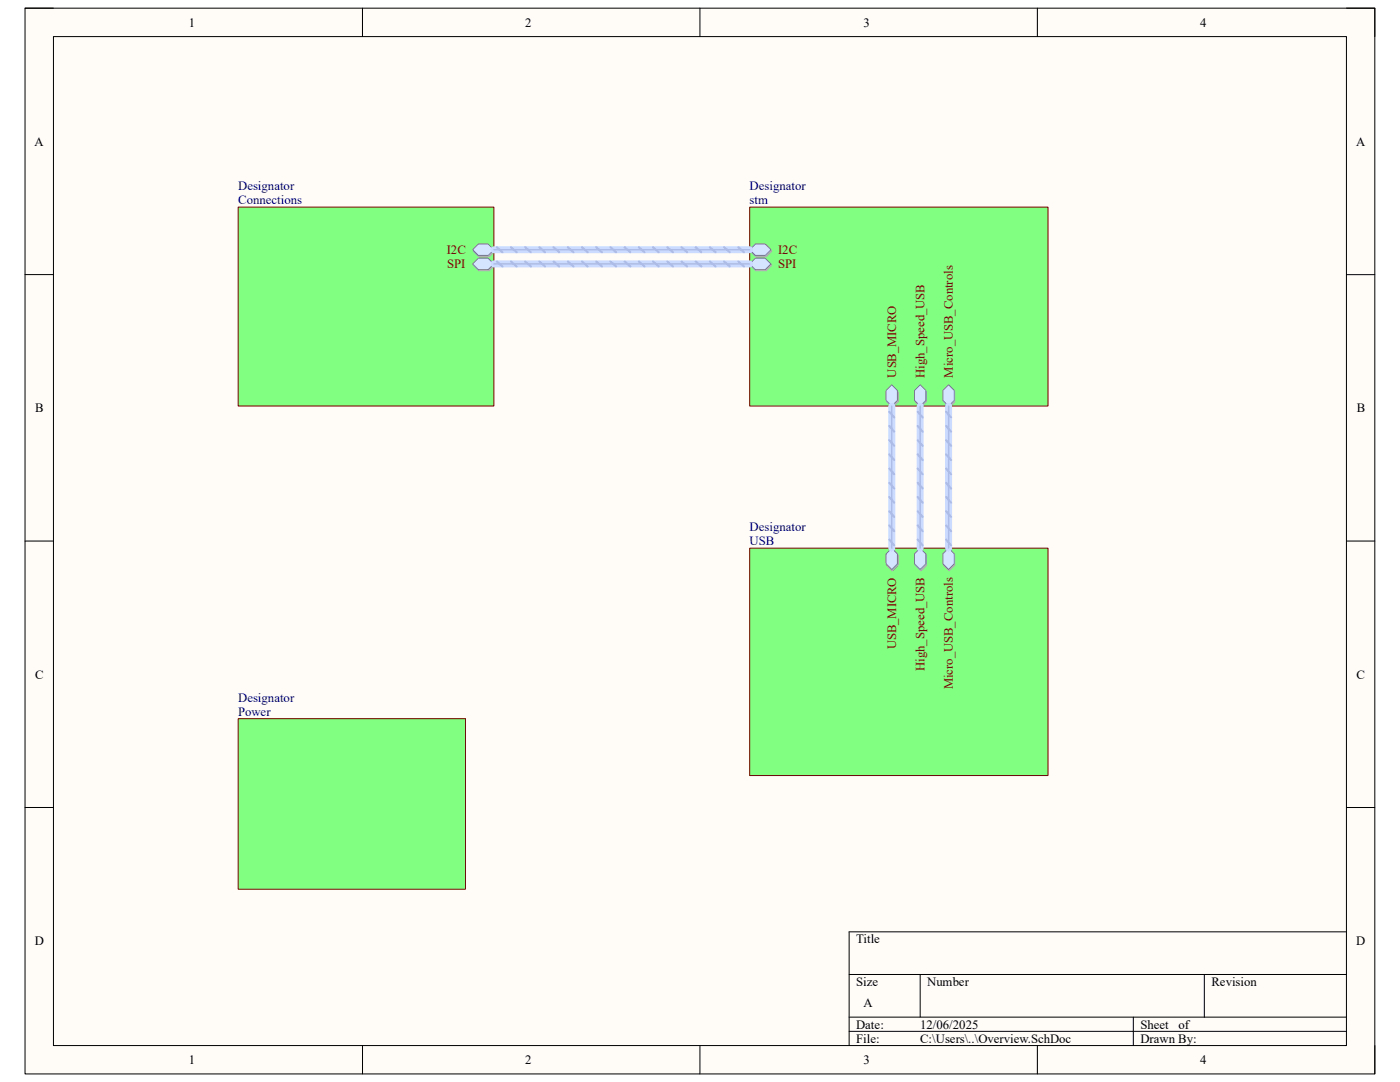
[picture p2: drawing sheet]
<svg xmlns="http://www.w3.org/2000/svg" width="279mm" height="216mm" viewBox="0 0 279 216" stroke-linecap="round" stroke-linejoin="round" font-family="sans-serif">
<path d="M5 1.6h269.4v212.7h-269.4z" fill-rule="evenodd" fill="#fffcf8"/>
<path d="M5 1.6h269.4v212.7h-269.4z" fill="none" stroke="#000" stroke-width=".2"/>
<path d="M10.7 7.3h258v201.3h-258z" fill-rule="evenodd" fill="#fffcf8"/>
<g fill="none" stroke="#000" stroke-width=".2">
<path d="M5 1.6h5.7M10.7 7.3h258v201.3h-258zM72.3 1.6v5.7M139.7 1.6v5.7M207 1.6v5.7M268.7 1.6h5.7v5.7M5 54.8h5.7M268.7 54.8h5.7M5 108h5.7M268.7 108h5.7M5 161.1h5.7M268.7 161.1h5.7"/>
<path d="M169.5 194.4h99.2M183.6 194.4v8.6M240.3 194.4v8.6M268.7 185.9h-99.2v22.7M72.3 208.6v5.7M139.7 208.6v5.7M169.5 203h99.2M169.5 205.8h99.2M207 208.6v5.7M226.2 203v5.6M274.4 208.6v5.7"/>
</g>
<path d="M47.5 41.3h51.1v39.7h-51.1z" fill-rule="evenodd" fill="#80ff80"/>
<path d="M47.5 41.3h51.1v39.7h-51.1z" fill="none" stroke="#800000" stroke-width=".2"/>
<path d="M94.5 50.1l1.1-1.1h2l1.1 1.1-1.1 1.1h-2z" fill-rule="evenodd" fill="#bac0ca"/>
<path d="M94.5 50.1l1.1-1.1h2l1.1 1.1-1.1 1.1h-2z" fill="none" stroke="#a6acb6" stroke-width=".2"/>
<path d="M94.3 49.8l1.2-1.1h1.9l1.2 1.1-1.2 1.2h-1.9z" fill-rule="evenodd" fill="#d5e4ff"/>
<path d="M94.3 49.8l1.2-1.1h1.9l1.2 1.1-1.2 1.2h-1.9z" fill="none" stroke="#71809b" stroke-width=".2"/>
<path d="M94.5 52.9l1.1-1.1h2l1.1 1.1-1.1 1.2h-2z" fill-rule="evenodd" fill="#bac0ca"/>
<path d="M94.5 52.9l1.1-1.1h2l1.1 1.1-1.1 1.2h-2z" fill="none" stroke="#a6acb6" stroke-width=".2"/>
<path d="M95.5 51.5h1.9l1.2 1.2-1.2 1.1h-1.9l-1.2-1.1z" fill-rule="evenodd" fill="#d5e4ff"/>
<path d="M95.5 51.5h1.9l1.2 1.2-1.2 1.1h-1.9l-1.2-1.1z" fill="none" stroke="#71809b" stroke-width=".2"/>
<path d="M149.6 41.3h59.6v39.7h-59.6z" fill-rule="evenodd" fill="#80ff80"/>
<path d="M149.6 41.3h59.6v39.7h-59.6z" fill="none" stroke="#800000" stroke-width=".2"/>
<path d="M149.8 50.1l1.1-1.1h2l1.1 1.1-1.1 1.1h-2z" fill-rule="evenodd" fill="#bac0ca"/>
<path d="M149.8 50.1l1.1-1.1h2l1.1 1.1-1.1 1.1h-2z" fill="none" stroke="#a6acb6" stroke-width=".2"/>
<path d="M150.7 48.7h2l1.2 1.1-1.2 1.2h-2l-1.1-1.2z" fill-rule="evenodd" fill="#d5e4ff"/>
<path d="M150.7 48.7h2l1.2 1.1-1.2 1.2h-2l-1.1-1.2z" fill="none" stroke="#71809b" stroke-width=".2"/>
<path d="M149.8 52.9l1.1-1.1h2l1.1 1.1-1.1 1.2h-2z" fill-rule="evenodd" fill="#bac0ca"/>
<path d="M149.8 52.9l1.1-1.1h2l1.1 1.1-1.1 1.2h-2z" fill="none" stroke="#a6acb6" stroke-width=".2"/>
<path d="M150.7 51.5h2l1.2 1.2-1.2 1.1h-2l-1.1-1.1z" fill-rule="evenodd" fill="#d5e4ff"/>
<path d="M150.7 51.5h2l1.2 1.2-1.2 1.1h-2l-1.1-1.1z" fill="none" stroke="#71809b" stroke-width=".2"/>
<path d="M178.1 77.1l1.1 1.1v2l-1.1 1.1-1.1-1.1v-2z" fill-rule="evenodd" fill="#bac0ca"/>
<path d="M178.1 77.1l1.1 1.1v2l-1.1 1.1-1.1-1.1v-2z" fill="none" stroke="#a6acb6" stroke-width=".2"/>
<path d="M176.8 77.9l1.2-1.1 1.1 1.1v2l-1.1 1.1-1.2-1.1z" fill-rule="evenodd" fill="#d5e4ff"/>
<path d="M176.8 77.9l1.2-1.1 1.1 1.1v2l-1.1 1.1-1.2-1.1z" fill="none" stroke="#71809b" stroke-width=".2"/>
<path d="M183.8 77.1l1.1 1.1v2l-1.1 1.1-1.2-1.1v-2z" fill-rule="evenodd" fill="#bac0ca"/>
<path d="M183.8 77.1l1.1 1.1v2l-1.1 1.1-1.2-1.1v-2z" fill="none" stroke="#a6acb6" stroke-width=".2"/>
<path d="M182.5 77.9l1.1-1.1 1.2 1.1v2l-1.2 1.1-1.1-1.1z" fill-rule="evenodd" fill="#d5e4ff"/>
<path d="M182.5 77.9l1.1-1.1 1.2 1.1v2l-1.2 1.1-1.1-1.1z" fill="none" stroke="#71809b" stroke-width=".2"/>
<path d="M189.5 77.1l1.1 1.1v2l-1.1 1.1-1.2-1.1v-2z" fill-rule="evenodd" fill="#bac0ca"/>
<path d="M189.5 77.1l1.1 1.1v2l-1.1 1.1-1.2-1.1v-2z" fill="none" stroke="#a6acb6" stroke-width=".2"/>
<path d="M188.2 77.9l1.1-1.1 1.1 1.1v2l-1.1 1.1-1.1-1.1z" fill-rule="evenodd" fill="#d5e4ff"/>
<path d="M188.2 77.9l1.1-1.1 1.1 1.1v2l-1.1 1.1-1.1-1.1z" fill="none" stroke="#71809b" stroke-width=".2"/>
<path d="M149.6 109.4h59.6v45.3h-59.6z" fill-rule="evenodd" fill="#80ff80"/>
<path d="M149.6 109.4h59.6v45.3h-59.6z" fill="none" stroke="#800000" stroke-width=".2"/>
<path d="M178.1 109.7l1.1 1.1v2l-1.1 1.1-1.1-1.1v-2z" fill-rule="evenodd" fill="#bac0ca"/>
<path d="M178.1 109.7l1.1 1.1v2l-1.1 1.1-1.1-1.1v-2z" fill="none" stroke="#a6acb6" stroke-width=".2"/>
<path d="M176.8 110.5l1.2-1.1 1.1 1.1v2l-1.1 1.1-1.2-1.1z" fill-rule="evenodd" fill="#d5e4ff"/>
<path d="M176.8 110.5l1.2-1.1 1.1 1.1v2l-1.1 1.1-1.2-1.1z" fill="none" stroke="#71809b" stroke-width=".2"/>
<path d="M183.8 109.7l1.1 1.1v2l-1.1 1.1-1.2-1.1v-2z" fill-rule="evenodd" fill="#bac0ca"/>
<path d="M183.8 109.7l1.1 1.1v2l-1.1 1.1-1.2-1.1v-2z" fill="none" stroke="#a6acb6" stroke-width=".2"/>
<path d="M182.5 110.5l1.1-1.1 1.2 1.1v2l-1.2 1.1-1.1-1.1z" fill-rule="evenodd" fill="#d5e4ff"/>
<path d="M182.5 110.5l1.1-1.1 1.2 1.1v2l-1.2 1.1-1.1-1.1z" fill="none" stroke="#71809b" stroke-width=".2"/>
<path d="M189.5 109.7l1.1 1.1v2l-1.1 1.1-1.2-1.1v-2z" fill-rule="evenodd" fill="#bac0ca"/>
<path d="M189.5 109.7l1.1 1.1v2l-1.1 1.1-1.2-1.1v-2z" fill="none" stroke="#a6acb6" stroke-width=".2"/>
<path d="M188.2 110.5l1.1-1.1 1.1 1.1v2l-1.1 1.1-1.1-1.1z" fill-rule="evenodd" fill="#d5e4ff"/>
<path d="M188.2 110.5l1.1-1.1 1.1 1.1v2l-1.1 1.1-1.1-1.1z" fill="none" stroke="#71809b" stroke-width=".2"/>
<path d="M47.5 143.4h45.4v34h-45.4z" fill-rule="evenodd" fill="#80ff80"/>
<path d="M47.5 143.4h45.4v34h-45.4z" fill="none" stroke="#800000" stroke-width=".2"/>
<path d="M98.6 49.8h51M98.6 52.7h51M178 81v28.4M183.6 81v28.4M189.3 81v28.4" fill="none" stroke="#cbdaff" stroke-width="1.4"/>
<g fill="none" stroke="#adbce7" stroke-width=".42">
<path d="M99.1 49.3l1.2 1M99.1 52.2l1.2 1M102 49.3l1.1 1M102 52.2l1.1 1M104.8 49.3l1.1 1M104.8 52.2l1.1 1M107.6 49.3l1.2 1M107.6 52.2l1.2 1M110.5 49.3l1.1 1M110.5 52.2l1.1 1M113.3 49.3l1.1 1M113.3 52.2l1.1 1"/>
<path d="M116.2 49.3l1.1 1M116.2 52.2l1.1 1M119 49.3l1.1 1M119 52.2l1.1 1M121.8 49.3l1.2 1M121.8 52.2l1.2 1M124.7 49.3l1.1 1M124.7 52.2l1.1 1M127.5 49.3l1.1 1M127.5 52.2l1.1 1M130.3 49.3l1.2 1M130.3 52.2l1.2 1"/>
<path d="M133.2 49.3l1.1 1M133.2 52.2l1.1 1M136 49.3l1.1 1M136 52.2l1.1 1M138.8 49.3l1.2 1M138.8 52.2l1.2 1M141.7 49.3l1.1 1M141.7 52.2l1.1 1M144.5 49.3l1.1 1M144.5 52.2l1.1 1M147.3 49.3l1.2 1M147.3 52.2l1.2 1"/>
<path d="M177.5 99.2l1 1.1M177.5 96.3l1 1.2M177.5 93.5l1 1.1M177.5 90.7l1 1.1M177.5 87.8l1 1.2M177.5 85l1 1.1M177.5 82.2l1 1.1M183.1 99.2l1 1.1M183.1 96.3l1 1.2M183.1 93.5l1 1.1M183.1 90.7l1 1.1M183.1 87.8l1 1.2"/>
<path d="M183.1 85l1 1.1M183.1 82.2l1 1.1M188.8 99.2l1 1.1M188.8 96.3l1 1.2M188.8 93.5l1 1.1M188.8 90.7l1 1.1M188.8 87.8l1 1.2M188.8 85l1 1.1M188.8 82.2l1 1.1M177.5 107.7l1 1.1M177.5 104.8l1 1.2M177.5 102l1 1.1"/>
<path d="M183.1 107.7l1 1.1M183.1 104.8l1 1.2M183.1 102l1 1.1M188.8 107.7l1 1.1M188.8 104.8l1 1.2M188.8 102l1 1.1"/>
</g>
<path d="M98.6 49.8h51M98.6 52.7h51M178 81v28.4M183.6 81v28.4M189.3 81v28.4" fill="none" stroke="#adbce7" stroke-width=".3"/>
<g font-size="2.5">
<text x="37.7" y="5.3">1</text>
<text x="104.8" y="5.3">2</text>
<text x="172.3" y="5.3">3</text>
<text x="239.5" y="5.3">4</text>
<text x="6.9" y="29.1">A</text>
<text x="270.6" y="29.1">A</text>
<text x="7" y="82.3">B</text>
<text x="270.8" y="82.3">B</text>
<text x="7" y="135.4">C</text>
<text x="270.7" y="135.4">C</text>
<text x="6.9" y="188.6">D</text>
<text x="170.9" y="188.2">Title</text>
<text x="270.7" y="188.6">D</text>
<text x="170.9" y="196.7">Size</text>
<text x="185" y="196.7">Number</text>
<text x="241.8" y="196.7">Revision</text>
<text x="172.3" y="201">A</text>
<text x="170.9" y="205.2">Date:</text>
<text x="170.9" y="208.1">File:</text>
<text x="183.6" y="205.2">12/06/2025</text>
<text x="183.7" y="208.1">C:\Users\..\Overview.SchDoc</text>
<text x="227.6" y="205.2">Sheet</text>
<text x="227.6" y="208.1">Drawn By:</text>
<text x="235.2" y="205.2">of</text>
<text x="37.7" y="212.3">1</text>
<text x="104.8" y="212.3">2</text>
<text x="172.3" y="212.3">3</text>
<text x="239.5" y="212.3">4</text>
</g>
<g font-size="2.5" fill="#000080">
<text x="47.5" y="37.9">Designator</text>
<text x="47.5" y="40.8">Connections</text>
<text x="149.6" y="37.9">Designator</text>
<text x="149.6" y="40.8">stm</text>
<text x="149.6" y="106">Designator</text>
<text x="149.6" y="108.8">USB</text>
<text x="47.5" y="140">Designator</text>
<text x="47.5" y="142.9">Power</text>
</g>
<g font-size="2.5" fill="#800000">
<text x="89.2" y="50.7">I2C</text>
<text x="89.2" y="53.6">SPI</text>
<text x="155.3" y="50.7">I2C</text>
<text x="155.3" y="53.6">SPI</text>
<text x="178.8" y="75.4" transform="rotate(-90 178.8 75.4)">USB_MICRO</text>
<text x="184.5" y="75.4" transform="rotate(-90 184.5 75.4)">High_Speed_USB</text>
<text x="190.2" y="75.4" transform="rotate(-90 190.2 75.4)">Micro_USB_Controls</text>
<text x="178.8" y="129.6" transform="rotate(-90 178.8 129.6)">USB_MICRO</text>
<text x="184.5" y="133.8" transform="rotate(-90 184.5 133.8)">High_Speed_USB</text>
<text x="190.2" y="137.6" transform="rotate(-90 190.2 137.6)">Micro_USB_Controls</text>
</g>
</svg>
